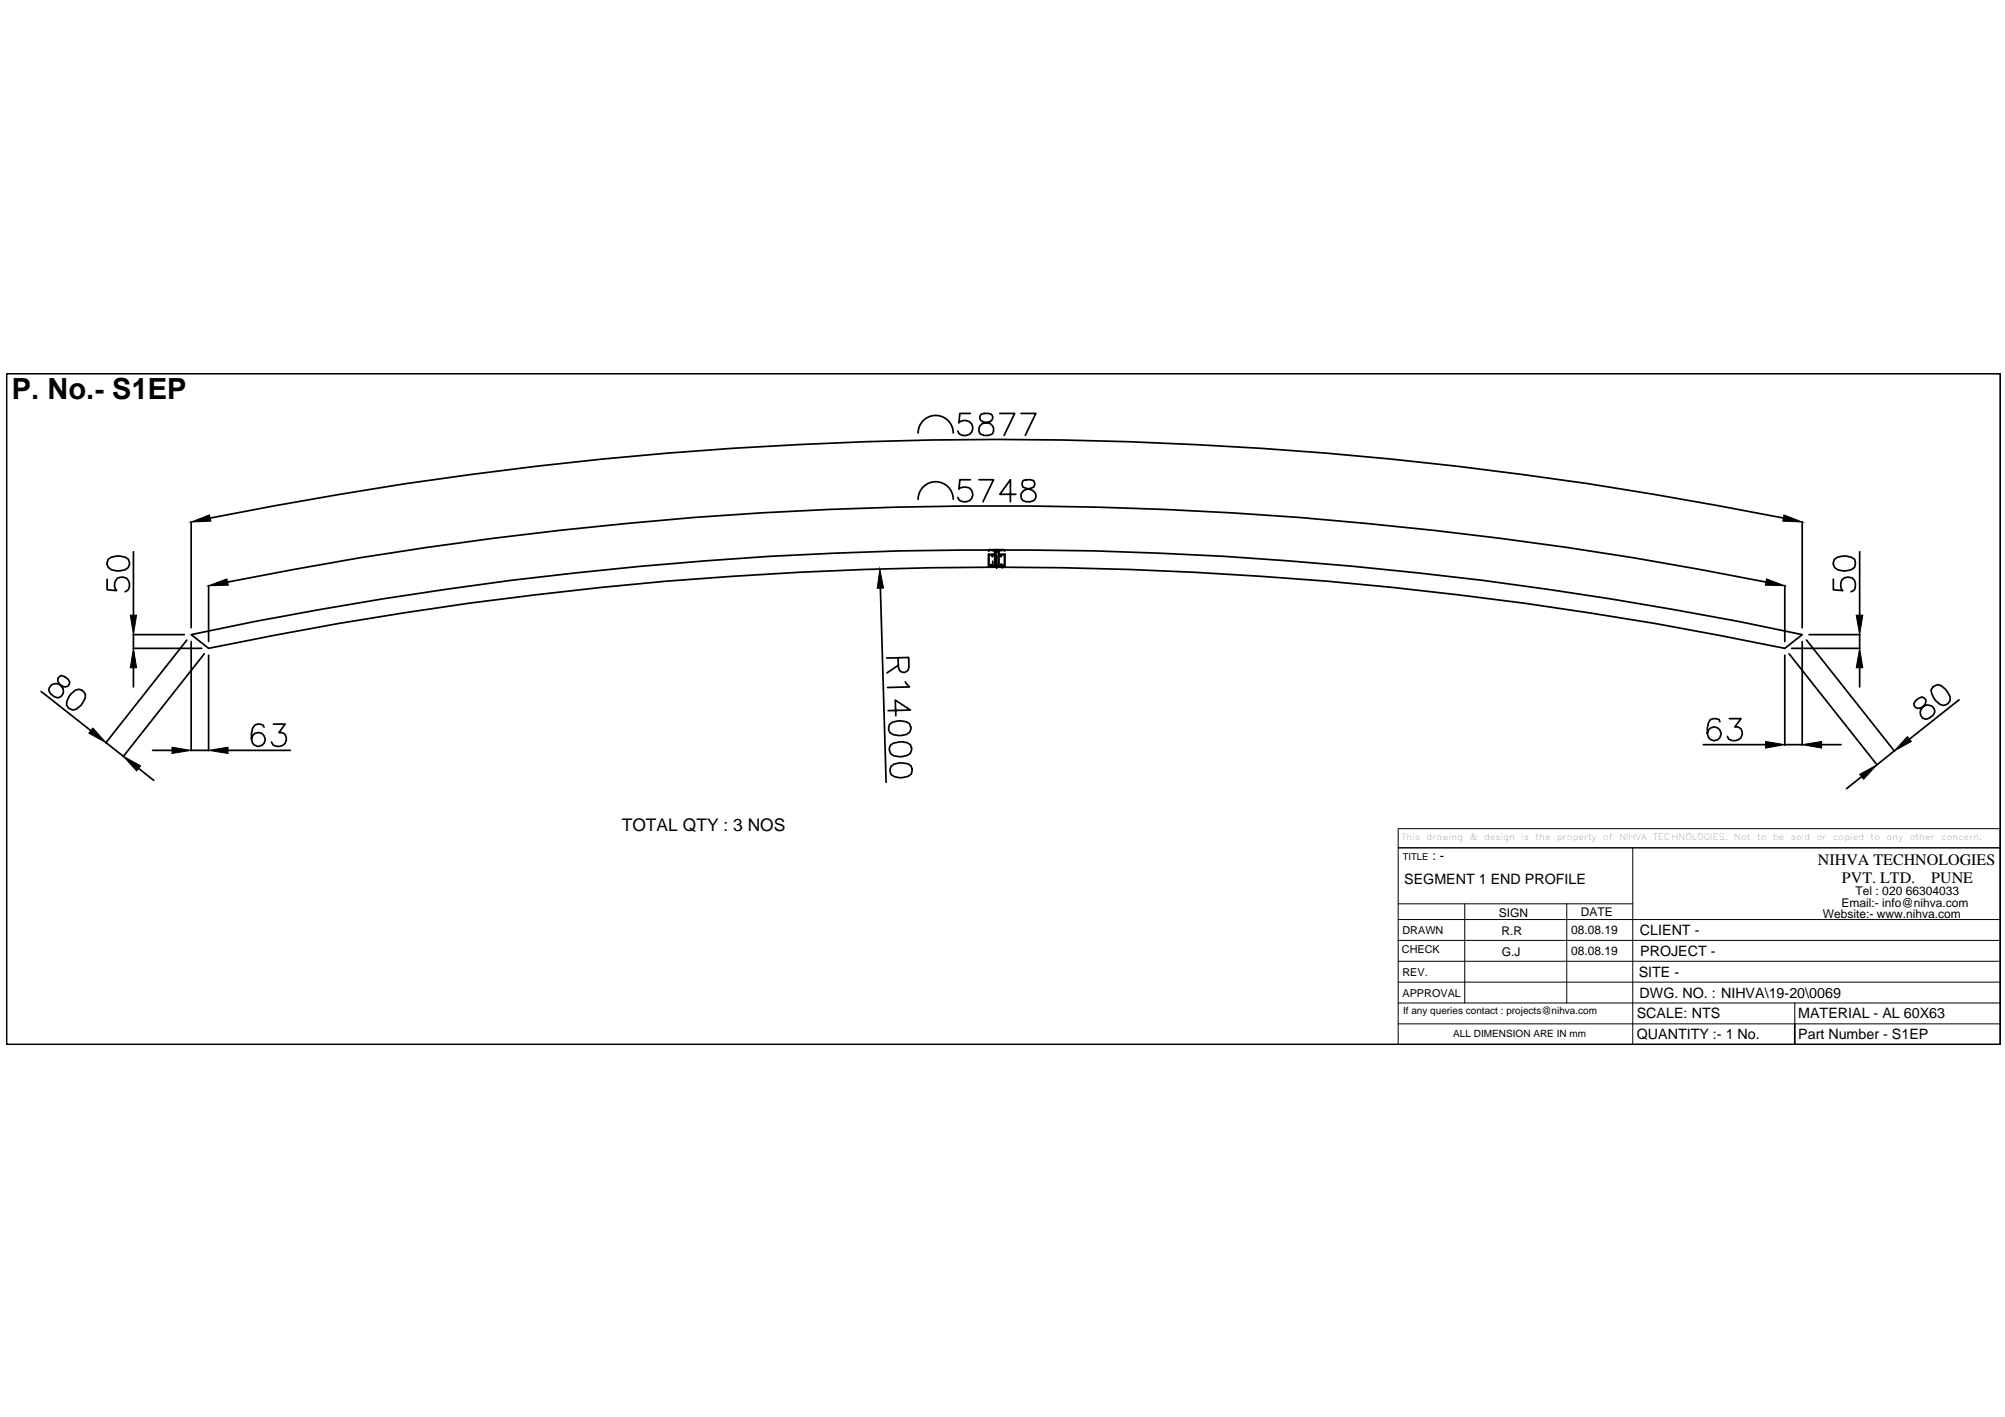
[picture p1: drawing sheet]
<svg xmlns="http://www.w3.org/2000/svg" width="297mm" height="210mm" viewBox="0 0 297 210" stroke-linecap="round" stroke-linejoin="round" font-family="sans-serif">
<!-- layer: 0 -->
<g fill="none" stroke="#000" stroke-width=".25">
<path d="M1 55.4h295.3v99.3h-295.3zM28.3 77.3v15.7M31.2 76.7a589 589 0 0 1 233 0M136 74a2.6 2.6 0 0 1 2.6-2.6 2.6 2.6 0 0 1 2.6 2.6M141.2 64.1a2.6 2.6 0 0 0-2.6-2.6 2.6 2.6 0 0 0-2.6 2.6M143.8 71.1h-1.6l-.1 1.4a1.23 1.23 0 0 1 2 .6 1.16 1.16 0 0 1-.9 1.2 1.16 1.16 0 0 1-1.3-.6M143.8 61.2h-1.6l-.1 1.4a1.16 1.16 0 0 1 2 .4 1.16 1.16 0 0 1-1.4 1.5l-.5-.2-.3-.4M145 71.1h2.2l-1.6 3.2M145.3 61.4a.66 .66 0 0 0 .3 1.1l.7 .1a.97 .97 0 0 1 .9 .7 .97 .97 0 0 1-.3 1 1.57 1.57 0 0 1-1.7-.1 1.02 1.02 0 0 1 .8-1.6l.6-.1a.66 .66 0 0 0 .3-1.1l-.5-.2zM148.1 61.2h2.2l-1.5 3.3M150.5 73.2h-2.4l1.6-2.1v3.2M151.3 61.2h2.2l-1.6 3.3"/>
<path d="M151.6 71.2a.69 .69 0 0 0 .3 1.1 1.74 1.74 0 0 1 1.6 .9 .85 .85 0 0 1-.8 1.1h-.7a.89 .89 0 0 1-.8-.7 .89 .89 0 0 1 .5-1l1.1-.3a.66 .66 0 0 0 .3-1.1l-.4-.1zM267 77.3v15.7M15.9 85.8v1.6l1.4 .1a1.16 1.16 0 0 1 0-1.7 1.16 1.16 0 0 1 1.7 .2 1.14 1.14 0 0 1-.5 1.7M16 82.8a2.53 2.53 0 0 1 3 0 1.05 1.05 0 0 1-.5 1.6 2.51 2.51 0 0 1-2.5-.3l-.1-.5zM19.7 96h10.2M19.7 94h7.6M19.8 81.7v9.4M19.8 94v2M19.8 98.9v2.9M28.3 95v16.2M30.9 86.7v8.3M30.9 97.1v14.1"/>
<path d="M33.7 86.2a581 581 0 0 1 227.9 0M130.4 87.2l.9 28.7M133.1 97.4v1.4l.2 .5a.77 .77 0 0 0 1.2 0l.2-.5-.1-1.4-3.2 .1M133.1 98.5l-1.7 1.2M146.4 82.1l.1 1.9M146.4 81.5v.1M146.5 82.1h.1M146.5 81.4l-.1 .1M146.5 81.6h.1M146.5 84h.2M146.5 81.4h2.3M146.5 82.2v1.7"/>
<path d="M146.6 81.6h.1M146.6 82.2h.1M146.6 82.2h.4M146.6 81.5h.4M146.6 82.1h.7M146.6 83.9h.1M146.7 84a.12 .12 0 0 1 .1-.2 .12 .12 0 0 1 .1 0l.1 .2M146.8 83.6l-.2 .2M146.9 83.6h.2M147 84h1.3M147 82.2v.3M147 81.6h.1"/>
<path d="M147 81.5h.1M147 81.5l.4 .1M147.1 83.7v.1M147.1 82.2l-.1 .3M147.1 82.2h.1M147.1 82.2h.2M147.1 83.9h.2M147.3 82.2h.1M147.4 81.6h.1M147.4 81.6v.5M147.4 82.2v1.7M147.4 83.9h.1"/>
<path d="M147.4 81.6v2.3M147.4 81.6h.5v2.3h-.5M147.9 83.9h.1M147.9 81.6h.1M148 82.2v1.7h.2M148 82.2h.3M148.2 83.8h.1M148.3 82.2v.3M148.3 83.7v.1M148.3 83.7h.1M148.3 83.6h.2M148.3 81.6h.1"/>
<path d="M148.4 83.9l-.1 .1M148.4 82.2h.1M148.4 82.2h.4M148.4 83.9v-.2h.2v.3M148.5 83.6l.2 .2M148.6 84h.2M148.7 83.8h.1M148.8 81.4v.1M148.8 82.2v1.7h-.1M148.8 81.5l-.8 .1v.5h.8M148.8 81.6h.1M148.8 83.9v.1"/>
<path d="M148.8 82.1l.1 1.8M148.9 81.5l-.1 .1M264.4 86.7v8.3M264.4 97.1v13.3M265 96.8l13.1 16.5M265.4 96h10.1M267 95v15.4M267.6 94.8l13.1 16.5M268 94h7.5M271.6 85.8v1.6l1.4 .1a1.16 1.16 0 0 1 0-1.7 1.16 1.16 0 0 1 1.7 .2 1.36 1.36 0 0 1-.1 1.5l-.4 .2M271.8 82.8a2.53 2.53 0 0 1 2.9 0 1.11 1.11 0 0 1-.5 1.6 2.45 2.45 0 0 1-2.4-.3l-.2-.5zM275.5 81.7v9.4"/>
<path d="M275.5 94v2M275.5 98.9v2.9M22.6 111.2h2.9M28.3 111.2h2.6M33.8 111.2h9.2M39.1 107.7l-.1-.3a1.04 1.04 0 0 0-1.6 .5l-.1 .8v.8l.1 .6a1.02 1.02 0 0 0 1.7 .1 1.02 1.02 0 0 0-.5-1.6 1.02 1.02 0 0 0-1.3 .9M40.5 107.3h1.7l-.9 1.2a.96 .96 0 0 1 1.1 .5 .96 .96 0 0 1-.2 1.1 1.18 1.18 0 0 1-2-.2M131.6 105.3l3.3-.1-2.3-1.5 .1 2.3M131.8 107.3a2.53 2.53 0 0 1 2.9-.1 1.01 1.01 0 0 1-.4 1.6 2.83 2.83 0 0 1-2.5-.3l-.1-.4zM131.9 110.4a2.71 2.71 0 0 1 3-.1 1.06 1.06 0 0 1-.4 1.6 2.63 2.63 0 0 1-2.5-.2l-.3-.8zM132 113.5a2.51 2.51 0 0 1 3-.1 1.08 1.08 0 0 1-.5 1.6 2.52 2.52 0 0 1-2.5-.2l-.1-.5zM134.1 101l.6 .8h-3.2"/>
<path d="M252.3 110.3h9.3M254.8 106.9l-.1-.3-.5-.1-.8 .1a2.95 2.95 0 0 0-.3 2.6 1.02 1.02 0 0 0 1.7 .1 1.02 1.02 0 0 0-.5-1.6 1.02 1.02 0 0 0-1.4 .9M256.2 106.5h1.7l-.9 1.2a1.02 1.02 0 0 1 1.1 .9 1.02 1.02 0 0 1-1 1.1 .94 .94 0 0 1-1.2-.6M264.4 110.3h2.6M269.9 110.3h2.9M275.8 115l-2.2 1.8M280.6 111.2l-2.6 2.1M283.8 103.8l-.3 .4a.67 .67 0 0 0 1 .7l.5-.3a.96 .96 0 0 1 1.3 .1 .96 .96 0 0 1 0 1.3l-.5 .4a.9 .9 0 0 1-1.1-.1 .9 .9 0 0 1-.2-1.1l.7-.9a.66 .66 0 0 0-.4-1.1l-.5 .2zM286.4 101.8l.7-.4a2.59 2.59 0 0 1 1.8 2.3 1.08 1.08 0 0 1-1.5 .6 2.82 2.82 0 0 1-1.3-2.1zM290.2 103.7l-7.3 5.8M265.9 151.7v3"/>
</g>
<path d="M207.1 122.8h89.2v31.9h-89.2v-29.1h89.2h-89.2zM207.1 139.3h89.2M207.1 136.2h89.2M207.1 133.9h34.8M217 133.9v14.7M232.1 133.9v14.7M241.9 125.6v29.1M207.1 145.5h89.2M207.1 142.4h89.2M207.1 148.6h89.2M207.1 151.7h89.2M265.9 148.6v3.1" fill="none" stroke="#000" stroke-width=".15"/>
<!-- layer: SEGMENT PROFILE 1 -->
<path d="M27.7 94.8l-12 15.3M28.3 94a573.6 573.6 0 0 1 238.7 0l-2.6 2a572.9 572.9 0 0 0-233.5 0zM30.3 96.8l-12.1 15.3M6.1 102.4l7.4 5.8M8.6 100.4v.4l.5 .8a.94 .94 0 0 1 .2 1.3 .94 .94 0 0 1-1.3 .3l-.5-.4a.93 .93 0 0 1-.1-1.1 .93 .93 0 0 1 1-.5l1 .5a.67 .67 0 0 0 .9-.7l-.2-.4-.5-.4-.5-.1zM10.5 102.8l.6-.5a1.02 1.02 0 0 1 1.2 .1 1.02 1.02 0 0 1 .3 1 2.61 2.61 0 0 1-1.8 1.8 1.01 1.01 0 0 1-.9-1.3zM15.7 110l2.6 2M20.5 113.8l2.3 1.8" fill="none" stroke="#000" stroke-width=".25"/>
<!-- layer: 0 -->
<g fill="#000" stroke="#000" stroke-width=".15">
<path d="M28.3 77.3l2.7-1 .2 .9zM264.3 76.3l2.7 1-2.9-.1zM19.8 96l.4 2.9h-.9zM19.3 91.1h.9l-.4 2.9zM30.9 86.8l2.7-1 .2 .9zM130.3 84.3l.6 2.8-.9 .1zM261.7 85.8l2.7 1-2.9-.1zM275.5 96l.5 2.9h-1zM275 91.1h1l-.5 2.9zM25.5 110.7l2.8 .5-2.8 .4zM30.9 111.2l2.9-.5v.9zM261.6 109.8l2.8 .5-2.8 .5z"/>
<path d="M267 110.3l2.9-.5v1zM275.5 114.7l2.5-1.4-1.9 2.1zM282.6 109.1l.6 .7-2.6 1.4z"/>
</g>
<!-- layer: SEGMENT PROFILE 1 -->
<path d="M13.8 107.9l1.9 2.1-2.5-1.4zM18.3 112l2.5 1.4-.6 .8z" fill="#000" stroke="#000" stroke-width=".15"/>
<!-- layer: 1 -->
<g fill="none" stroke="#000" stroke-width=".25">
<path d="M146.8 83.8h.1M146.9 83.8v.1M147.1 83.1v.2M147.1 83.3v.1M147.1 83.5v.1M147.7 81.4v.2M147.7 81.7v.1M147.7 81.8v.3M147.7 82.3v.2M147.7 82.6h.1M147.7 82.7v.3M147.7 83h.1"/>
<path d="M147.7 83.1v.3M147.7 83.4v.1M147.7 83.5v.3M147.7 83.8v.1M147.7 83.9v.3M148.4 84l.1-.2 .1 .2M148.4 83.8h.2M148.5 83.8v.3"/>
</g>
<text font-size="4.3" x="1.7" y="59.1">P. No.- S1EP</text>
<text font-size="2.6" x="92.1" y="123">TOTAL QTY : 3 NOS</text>
<g font-size="2.4">
<text x="269.3" y="128.1">NIHVA TECHNOLOGIES</text>
<text x="272.9" y="130.8">PVT. LTD.</text>
<text x="286.1" y="130.8">PUNE</text>
</g>
<g font-size="2.1">
<text x="208" y="130.9">SEGMENT 1 END PROFILE</text>
<text x="243" y="138.5">CLIENT -</text>
<text x="243" y="141.6">PROJECT -</text>
<text x="242.8" y="144.7">SITE -</text>
<text x="242.9" y="147.8">DWG. NO. : NIHVA\19-20\0069</text>
<text x="242.5" y="150.9">SCALE: NTS</text>
<text x="242.5" y="154">QUANTITY :- 1 No.</text>
<text x="266.4" y="150.8">MATERIAL - AL 60X63</text>
<text x="266.4" y="154">Part Number - S1EP</text>
</g>
<text font-size="1.9" x="212.2" y="127.4">: -</text>
<g font-size="1.8">
<text x="222" y="135.8">SIGN</text>
<text x="234.2" y="135.7">DATE</text>
<text x="270" y="136">Website:- www.nihva.com</text>
<text x="272.8" y="134.4">Email:- info@nihva.com</text>
<text x="274.9" y="132.6">Tel : 020 66304033</text>
<text x="222.5" y="138.5">R.R</text>
<text x="222.5" y="141.6">G.J</text>
<text x="232.7" y="138.4">08.08.19</text>
<text x="232.7" y="141.5">08.08.19</text>
</g>
<g font-size="1.6">
<text x="207.7" y="141.2">CHECK</text>
<text x="207.8" y="138.4">DRAWN</text>
<text x="207.8" y="144.6">REV.</text>
<text x="207.8" y="147.7">APPROVAL</text>
</g>
<g font-size="1.5">
<text x="207.9" y="150.1">If any queries contact : projects@nihva.com</text>
<text x="215.3" y="153.7">ALL DIMENSION ARE IN mm</text>
</g>
<text font-size="1.4" x="207.8" y="127.4">TITLE</text>
<g font-size="1.3">
<text x="207.6" y="124.5">This</text>
<text x="211.3" y="124.5">drawing</text>
<text x="217.7" y="124.5">&amp;</text>
<text x="219.9" y="124.5">design</text>
<text x="225.4" y="124.5">is</text>
<text x="227.5" y="124.5">the</text>
<text x="230.7" y="124.5">property</text>
<text x="237.5" y="124.5">of</text>
<text x="239.9" y="124.5">NIHVA</text>
<text x="244.9" y="124.5">TECHNOLOGIES.</text>
<text x="256.9" y="124.5">Not</text>
<text x="260.3" y="124.5">to</text>
<text x="262.7" y="124.5">be</text>
<text x="265.3" y="124.5">sold</text>
<text x="269.2" y="124.5">or</text>
<text x="271.6" y="124.5">copied</text>
<text x="277.1" y="124.5">to</text>
<text x="279.5" y="124.5">any</text>
<text x="282.9" y="124.5">other</text>
<text x="287.6" y="124.5">concern.</text>
</g>
</svg>
